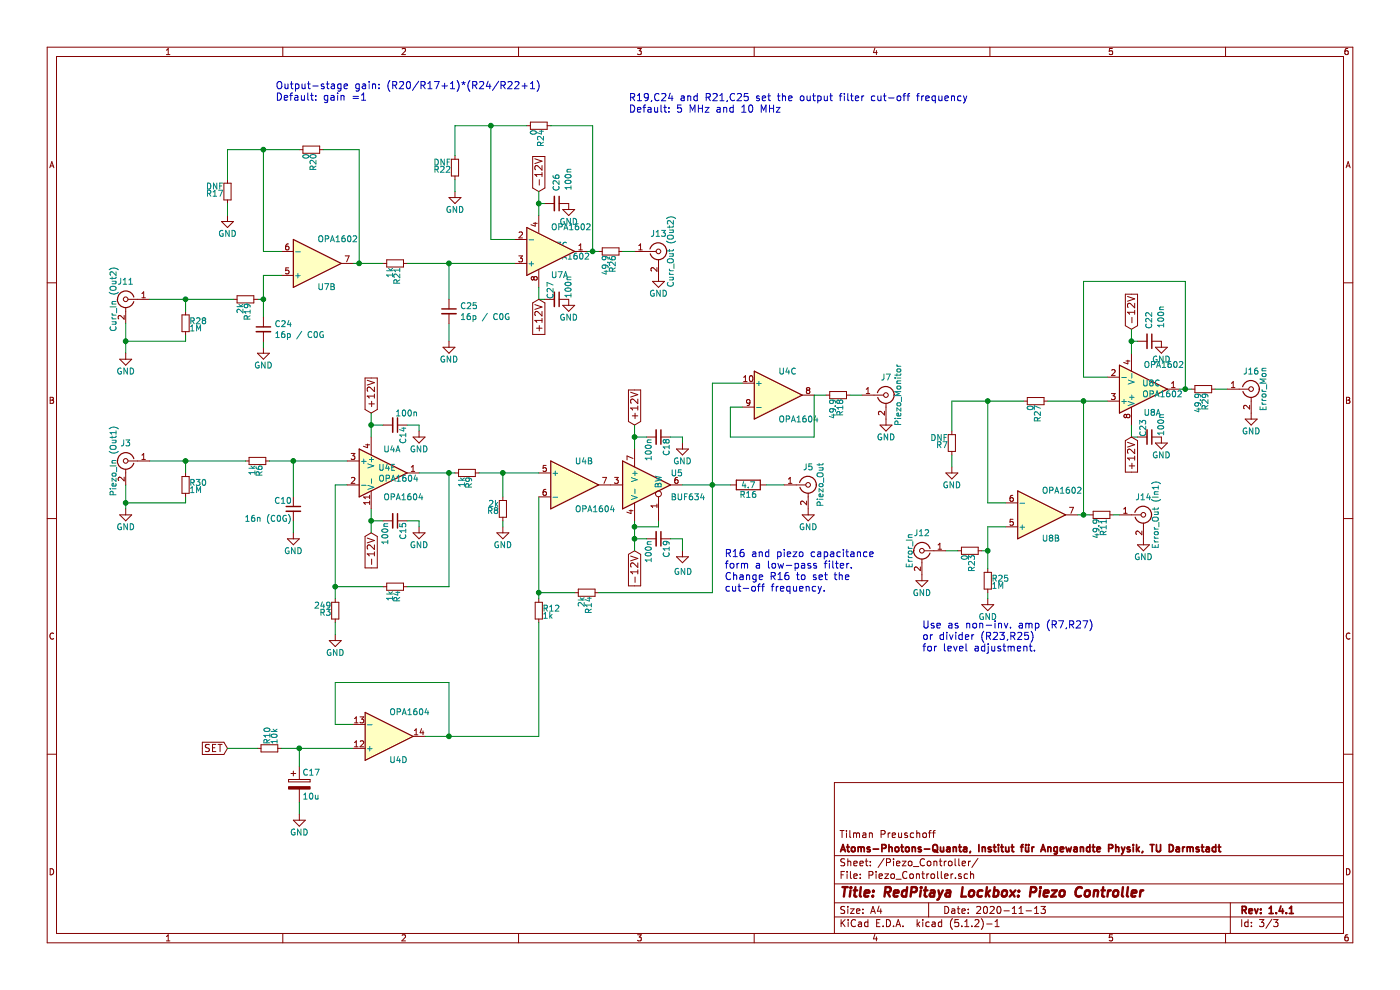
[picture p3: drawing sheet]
EESchema Schematic File Version 4
LIBS:RedPitaya_Lockbox-cache
EELAYER 29 0
EELAYER END
$Descr A4 11693 8268
encoding utf-8
Sheet 3 3
Title "RedPitaya Lockbox: Piezo Controller"
Date "2020-11-13"
Rev "1.4.1"
Comp "Atoms-Photons-Quanta, Institut für Angewandte Physik, TU Darmstadt"
Comment1 "Tilman Preuschoff"
Comment2 ""
Comment3 ""
Comment4 ""
$EndDescr
$Comp
L Amplifier_Operational:OPA1604 U4
U 2 1
P 4800 4050
F 0 "U4" H 4800 4250 50  0000 L CNN
F 1 "OPA1604" H 4800 3850 50  0000 L CNN
F 2 "Package_SO:SOIC-14_3.9x8.7mm_P1.27mm" H 4750 4150 50  0001 C CNN
F 3 "http://www.ti.com/lit/ds/symlink/opa1604.pdf" H 4850 4250 50  0001 C CNN
F 4 "Texas Instruments" H 4800 4050 50  0001 C CNN "MFN"
F 5 "OPA1604AIDR" H 4800 4050 50  0001 C CNN "PN"
	2    4800 4050
	1    0    0    -1  
$EndComp
$Comp
L Device:C_Small C14
U 1 1
P 3300 3550
F 0 "C14" H 3310 3620 50  0000 L CNN
F 1 "100n" V 3200 3550 50  0000 L CNN
F 2 "Capacitor_SMD:C_0603_1608Metric" H 3300 3550 50  0001 C CNN
F 3 "" H 3300 3550 50  0001 C CNN
F 4 "Yageo" H 3300 3550 60  0001 C CNN "MFN"
F 5 "CC0603ZPY5V9BB104" H 3300 3550 50  0001 C CNN "PN"
	1    3300 3550
	0    1    1    0   
$EndComp
$Comp
L power:GND #PWR012
U 1 1
P 3500 3600
F 0 "#PWR012" H 3500 3350 50  0001 C CNN
F 1 "GND" H 3500 3450 50  0000 C CNN
F 2 "" H 3500 3600 50  0001 C CNN
F 3 "" H 3500 3600 50  0001 C CNN
	1    3500 3600
	1    0    0    -1  
$EndComp
$Comp
L power:GND #PWR013
U 1 1
P 3500 4400
F 0 "#PWR013" H 3500 4150 50  0001 C CNN
F 1 "GND" H 3500 4250 50  0000 C CNN
F 2 "" H 3500 4400 50  0001 C CNN
F 3 "" H 3500 4400 50  0001 C CNN
	1    3500 4400
	1    0    0    -1  
$EndComp
$Comp
L Connector:Conn_Coaxial J3
U 1 1
P 1050 3850
F 0 "J3" H 1050 4000 50  0000 C CNN
F 1 "Piezo_In (Out1)" V 1150 3850 50  0000 C CNN
F 2 "Connector_Coaxial:SMA_Amphenol_132134_Vertical" H 1050 3850 50  0001 C CNN
F 3 "" H 1050 3850 50  0001 C CNN
F 4 "" H 1050 3850 60  0001 C CNN "Config"
F 5 "Amphenol" H 1050 3850 50  0001 C CNN "MFN"
F 6 "901-144-8RFX" H 1050 3850 50  0001 C CNN "PN"
	1    1050 3850
	-1   0    0    -1  
$EndComp
$Comp
L power:GND #PWR014
U 1 1
P 1050 4250
F 0 "#PWR014" H 1050 4000 50  0001 C CNN
F 1 "GND" H 1050 4100 50  0000 C CNN
F 2 "" H 1050 4250 50  0001 C CNN
F 3 "" H 1050 4250 50  0001 C CNN
	1    1050 4250
	1    0    0    -1  
$EndComp
$Comp
L power:GND #PWR015
U 1 1
P 2450 4450
F 0 "#PWR015" H 2450 4200 50  0001 C CNN
F 1 "GND" H 2450 4300 50  0000 C CNN
F 2 "" H 2450 4450 50  0001 C CNN
F 3 "" H 2450 4450 50  0001 C CNN
	1    2450 4450
	1    0    0    -1  
$EndComp
$Comp
L TexasInstruments:BUF634 U5
U 1 1
P 5400 4050
F 0 "U5" H 5600 4150 50  0000 L CNN
F 1 "BUF634" H 5600 3950 50  0000 L CNN
F 2 "Package_SO:SOIC-8_3.9x4.9mm_P1.27mm" H 5400 4050 50  0001 C CNN
F 3 "" H 5400 4050 50  0001 C CNN
F 4 "Texas Instruments" H 5400 4050 50  0001 C CNN "MFN"
F 5 "BUF634AIDR " H 5400 4050 50  0001 C CNN "PN"
	1    5400 4050
	1    0    0    -1  
$EndComp
$Comp
L power:GND #PWR016
U 1 1
P 5700 3700
F 0 "#PWR016" H 5700 3450 50  0001 C CNN
F 1 "GND" H 5700 3550 50  0000 C CNN
F 2 "" H 5700 3700 50  0001 C CNN
F 3 "" H 5700 3700 50  0001 C CNN
	1    5700 3700
	1    0    0    -1  
$EndComp
$Comp
L Device:R R16
U 1 1
P 6250 4050
F 0 "R16" V 6330 4050 50  0000 C CNN
F 1 "4.7" V 6250 4050 50  0000 C CNN
F 2 "Resistor_SMD:R_1210_3225Metric" V 6180 4050 50  0001 C CNB
F 3 "" H 6250 4050 50  0001 C CNN
F 4 "Panasonic" V 6250 4050 60  0001 C CNN "MFN"
F 5 "ERJ-14YJ4R7U" H 6250 4050 50  0001 C CNN "PN"
	1    6250 4050
	0    1    1    0   
$EndComp
$Comp
L Connector:Conn_Coaxial J5
U 1 1
P 6750 4050
F 0 "J5" H 6750 4200 50  0000 C CNN
F 1 "Piezo_Out" V 6850 4050 50  0000 C CNN
F 2 "Connector_Coaxial:SMA_Amphenol_132134_Vertical" H 6750 4050 50  0001 C CNN
F 3 "" H 6750 4050 50  0001 C CNN
F 4 "" H 6750 4050 60  0001 C CNN "Config"
F 5 "Amphenol" H 6750 4050 50  0001 C CNN "MFN"
F 6 "901-144-8RFX" H 6750 4050 50  0001 C CNN "PN"
	1    6750 4050
	1    0    0    -1  
$EndComp
$Comp
L power:GND #PWR017
U 1 1
P 6750 4250
F 0 "#PWR017" H 6750 4000 50  0001 C CNN
F 1 "GND" H 6750 4100 50  0000 C CNN
F 2 "" H 6750 4250 50  0001 C CNN
F 3 "" H 6750 4250 50  0001 C CNN
	1    6750 4250
	1    0    0    -1  
$EndComp
$Comp
L Amplifier_Operational:OPA1604 U4
U 3 1
P 6500 3300
F 0 "U4" H 6500 3500 50  0000 L CNN
F 1 "OPA1604" H 6500 3100 50  0000 L CNN
F 2 "Package_SO:SOIC-14_3.9x8.7mm_P1.27mm" H 6450 3400 50  0001 C CNN
F 3 "http://www.ti.com/lit/ds/symlink/opa1604.pdf" H 6550 3500 50  0001 C CNN
F 4 "Texas Instruments" H 6500 3300 60  0001 C CNN "MFN"
F 5 "OPA1604AIDR" H 6500 3300 50  0001 C CNN "PN"
	3    6500 3300
	1    0    0    -1  
$EndComp
$Comp
L Device:R_Small R18
U 1 1
P 7000 3300
F 0 "R18" H 7030 3320 50  0000 L CNN
F 1 "49.9" H 7030 3260 50  0000 L CNN
F 2 "Resistor_SMD:R_1210_3225Metric" H 7000 3300 50  0001 C CNN
F 3 "" H 7000 3300 50  0001 C CNN
F 4 "Yageo" H 7000 3300 60  0001 C CNN "MFN"
F 5 "RC1210FR-0749R9L" H 7000 3300 50  0001 C CNN "PN"
	1    7000 3300
	0    1    1    0   
$EndComp
$Comp
L Connector:Conn_Coaxial J7
U 1 1
P 7400 3300
F 0 "J7" H 7400 3450 50  0000 C CNN
F 1 "Piezo_Monitor" V 7500 3300 50  0000 C CNN
F 2 "Connector_Coaxial:SMA_Amphenol_132134_Vertical" H 7400 3300 50  0001 C CNN
F 3 "" H 7400 3300 50  0001 C CNN
F 4 "" H 7400 3300 60  0001 C CNN "Config"
F 5 "Amphenol" H 7400 3300 50  0001 C CNN "MFN"
F 6 "901-144-8RFX" H 7400 3300 50  0001 C CNN "PN"
	1    7400 3300
	1    0    0    -1  
$EndComp
$Comp
L power:GND #PWR018
U 1 1
P 7400 3500
F 0 "#PWR018" H 7400 3250 50  0001 C CNN
F 1 "GND" H 7400 3350 50  0000 C CNN
F 2 "" H 7400 3500 50  0001 C CNN
F 3 "" H 7400 3500 50  0001 C CNN
	1    7400 3500
	1    0    0    -1  
$EndComp
Text GLabel 3100 3450 1    60   Input ~ 0
+12V
$Comp
L Amplifier_Operational:OPA1604 U4
U 1 1
P 3200 3950
F 0 "U4" H 3200 4150 50  0000 L CNN
F 1 "OPA1604" H 3200 3750 50  0000 L CNN
F 2 "Package_SO:SOIC-14_3.9x8.7mm_P1.27mm" H 3150 4050 50  0001 C CNN
F 3 "http://www.ti.com/lit/ds/symlink/opa1604.pdf" H 3250 4150 50  0001 C CNN
F 4 "Texas Instruments" H 3200 3950 60  0001 C CNN "MFN"
F 5 "OPA1604AIDR" H 3200 3950 50  0001 C CNN "PN"
	1    3200 3950
	1    0    0    -1  
$EndComp
$Comp
L Device:C_Small C15
U 1 1
P 3300 4350
F 0 "C15" H 3310 4420 50  0000 L CNN
F 1 "100n" H 3310 4270 50  0000 L CNN
F 2 "Capacitor_SMD:C_0603_1608Metric" H 3300 4350 50  0001 C CNN
F 3 "" H 3300 4350 50  0001 C CNN
F 4 "Yageo" H 3300 4350 60  0001 C CNN "MFN"
F 5 "CC0603ZPY5V9BB104" H 3300 4350 50  0001 C CNN "PN"
	1    3300 4350
	0    1    1    0   
$EndComp
Text GLabel 3100 4450 3    60   Input ~ 0
-12V
Text GLabel 1900 6250 0    60   Input ~ 0
SET
$Comp
L Device:R_Small R9
U 1 1
P 3900 3950
F 0 "R9" H 3930 3970 50  0000 L CNN
F 1 "1k" H 3930 3910 50  0000 L CNN
F 2 "Resistor_SMD:R_0603_1608Metric" H 3900 3950 50  0001 C CNN
F 3 "" H 3900 3950 50  0001 C CNN
F 4 "Susumu" H 3900 3950 60  0001 C CNN "MFN"
F 5 "RR0816P-102-D" H 3900 3950 50  0001 C CNN "PN"
	1    3900 3950
	0    1    1    0   
$EndComp
$Comp
L Device:R_Small R14
U 1 1
P 4900 4950
F 0 "R14" H 4930 4970 50  0000 L CNN
F 1 "2k" H 4930 4910 50  0000 L CNN
F 2 "Resistor_SMD:R_0603_1608Metric" H 4900 4950 50  0001 C CNN
F 3 "" H 4900 4950 50  0001 C CNN
F 4 "Susumu" H 4900 4950 60  0001 C CNN "MFN"
F 5 "RR0816P-202-D" H 4900 4950 50  0001 C CNN "PN"
	1    4900 4950
	0    1    1    0   
$EndComp
Text GLabel 5300 4600 3    60   Input ~ 0
-12V
Text GLabel 5300 3550 1    60   Input ~ 0
+12V
$Comp
L Device:R_Small R12
U 1 1
P 4500 5100
F 0 "R12" H 4530 5120 50  0000 L CNN
F 1 "1k" H 4530 5060 50  0000 L CNN
F 2 "Resistor_SMD:R_0603_1608Metric" H 4500 5100 50  0001 C CNN
F 3 "" H 4500 5100 50  0001 C CNN
F 4 "Susumu" H 4500 5100 60  0001 C CNN "MFN"
F 5 "RR0816P-102-D" H 4500 5100 50  0001 C CNN "PN"
	1    4500 5100
	1    0    0    -1  
$EndComp
$Comp
L Connector:Conn_Coaxial J14
U 1 1
P 9550 4300
F 0 "J14" H 9550 4450 50  0000 C CNN
F 1 "Error_Out (In1)" V 9650 4300 50  0000 C CNN
F 2 "Connector_Coaxial:SMA_Amphenol_132134_Vertical" H 9550 4300 50  0001 C CNN
F 3 "" H 9550 4300 50  0001 C CNN
F 4 "" H 9550 4300 60  0001 C CNN "Config"
F 5 "Amphenol" H 9550 4300 50  0001 C CNN "MFN"
F 6 "901-144-8RFX" H 9550 4300 50  0001 C CNN "PN"
	1    9550 4300
	1    0    0    -1  
$EndComp
$Comp
L Connector:Conn_Coaxial J12
U 1 1
P 7700 4600
F 0 "J12" H 7700 4750 50  0000 C CNN
F 1 "Error_In" V 7800 4600 50  0000 C CNN
F 2 "Connector_Coaxial:SMA_Amphenol_132134_Vertical" H 7700 4600 50  0001 C CNN
F 3 "" H 7700 4600 50  0001 C CNN
F 4 "" H 7700 4600 60  0001 C CNN "Config"
F 5 "Amphenol" H 7700 4600 50  0001 C CNN "MFN"
F 6 "901-144-8RFX" H 7700 4600 50  0001 C CNN "PN"
	1    7700 4600
	-1   0    0    -1  
$EndComp
$Comp
L Device:R_Small R23
U 1 1
P 8100 4600
F 0 "R23" H 8130 4620 50  0000 L CNN
F 1 "0" H 8130 4560 50  0000 L CNN
F 2 "Resistor_SMD:R_0603_1608Metric" H 8100 4600 50  0001 C CNN
F 3 "" H 8100 4600 50  0001 C CNN
F 4 "Vishay" H 8100 4600 60  0001 C CNN "MFN"
F 5 "CRCW06030000Z0EB" H 8100 4600 50  0001 C CNN "PN"
	1    8100 4600
	0    1    1    0   
$EndComp
$Comp
L Device:R_Small R25
U 1 1
P 8250 4850
F 0 "R25" H 8280 4870 50  0000 L CNN
F 1 "1M" H 8280 4810 50  0000 L CNN
F 2 "Resistor_SMD:R_0603_1608Metric" H 8250 4850 50  0001 C CNN
F 3 "" H 8250 4850 50  0001 C CNN
F 4 "Panasonic" H 8250 4850 60  0001 C CNN "MFN"
F 5 "ERJ-3RED1004V" H 8250 4850 50  0001 C CNN "PN"
	1    8250 4850
	1    0    0    -1  
$EndComp
$Comp
L Device:R_Small R27
U 1 1
P 8650 3350
F 0 "R27" H 8680 3370 50  0000 L CNN
F 1 "0" H 8680 3310 50  0000 L CNN
F 2 "Resistor_SMD:R_0603_1608Metric" H 8650 3350 50  0001 C CNN
F 3 "" H 8650 3350 50  0001 C CNN
F 4 "Vishay" H 8650 3350 60  0001 C CNN "MFN"
F 5 "CRCW06030000Z0EB" H 8650 3350 50  0001 C CNN "PN"
	1    8650 3350
	0    1    1    0   
$EndComp
$Comp
L power:GND #PWR020
U 1 1
P 9550 4500
F 0 "#PWR020" H 9550 4250 50  0001 C CNN
F 1 "GND" H 9550 4350 50  0000 C CNN
F 2 "" H 9550 4500 50  0001 C CNN
F 3 "" H 9550 4500 50  0001 C CNN
	1    9550 4500
	1    0    0    -1  
$EndComp
$Comp
L power:GND #PWR021
U 1 1
P 8250 5000
F 0 "#PWR021" H 8250 4750 50  0001 C CNN
F 1 "GND" H 8250 4850 50  0000 C CNN
F 2 "" H 8250 5000 50  0001 C CNN
F 3 "" H 8250 5000 50  0001 C CNN
	1    8250 5000
	1    0    0    -1  
$EndComp
$Comp
L power:GND #PWR022
U 1 1
P 7700 4800
F 0 "#PWR022" H 7700 4550 50  0001 C CNN
F 1 "GND" H 7700 4650 50  0000 C CNN
F 2 "" H 7700 4800 50  0001 C CNN
F 3 "" H 7700 4800 50  0001 C CNN
	1    7700 4800
	1    0    0    -1  
$EndComp
$Comp
L Amplifier_Operational:OPA1604 U4
U 4 1
P 3250 6150
F 0 "U4" H 3250 6350 50  0000 L CNN
F 1 "OPA1604" H 3250 5950 50  0000 L CNN
F 2 "Package_SO:SOIC-14_3.9x8.7mm_P1.27mm" H 3200 6250 50  0001 C CNN
F 3 "http://www.ti.com/lit/ds/symlink/opa1604.pdf" H 3300 6350 50  0001 C CNN
F 4 "Texas Instruments" H 3250 6150 50  0001 C CNN "MFN"
F 5 "OPA1604AIDR" H 3250 6150 50  0001 C CNN "PN"
	4    3250 6150
	1    0    0    1   
$EndComp
$Comp
L Connector:Conn_Coaxial J16
U 1 1
P 10450 3250
F 0 "J16" H 10450 3400 50  0000 C CNN
F 1 "Error_Mon" V 10550 3250 50  0000 C CNN
F 2 "Connector_Coaxial:SMA_Amphenol_132134_Vertical" H 10450 3250 50  0001 C CNN
F 3 "" H 10450 3250 50  0001 C CNN
F 4 "" H 10450 3250 60  0001 C CNN "Config"
F 5 "Amphenol" H 10450 3250 50  0001 C CNN "MFN"
F 6 "901-144-8RFX" H 10450 3250 50  0001 C CNN "PN"
	1    10450 3250
	1    0    0    -1  
$EndComp
$Comp
L Device:R_Small R29
U 1 1
P 10050 3250
F 0 "R29" H 10080 3270 50  0000 L CNN
F 1 "49.9" H 10080 3210 50  0000 L CNN
F 2 "Resistor_SMD:R_1210_3225Metric" H 10050 3250 50  0001 C CNN
F 3 "" H 10050 3250 50  0001 C CNN
F 4 "Yageo" H 10050 3250 60  0001 C CNN "MFN"
F 5 "RC1210FR-0749R9L" H 10050 3250 50  0001 C CNN "PN"
	1    10050 3250
	0    1    1    0   
$EndComp
$Comp
L power:GND #PWR023
U 1 1
P 10450 3450
F 0 "#PWR023" H 10450 3200 50  0001 C CNN
F 1 "GND" H 10450 3300 50  0000 C CNN
F 2 "" H 10450 3450 50  0001 C CNN
F 3 "" H 10450 3450 50  0001 C CNN
	1    10450 3450
	1    0    0    -1  
$EndComp
$Comp
L Amplifier_Operational:OPA1602 U8
U 2 1
P 8700 4300
F 0 "U8" H 8700 4500 50  0000 L CNN
F 1 "OPA1602" H 8700 4100 50  0000 L CNN
F 2 "Package_SO:SOIC-8_3.9x4.9mm_P1.27mm" H 8700 4025 50  0001 L CNN
F 3 "http://www.ti.com/lit/ds/symlink/opa1604.pdf" H 8700 4300 50  0001 C CNN
F 4 "Texas Instruments" H 8700 4300 60  0001 C CNN "MFN"
F 5 "OPA1602AIDR" H 8700 4300 50  0001 C CNN "PN"
	2    8700 4300
	1    0    0    1   
$EndComp
$Comp
L power:GND #PWR024
U 1 1
P 9700 2850
F 0 "#PWR024" H 9700 2600 50  0001 C CNN
F 1 "GND" H 9700 2700 50  0000 C CNN
F 2 "" H 9700 2850 50  0001 C CNN
F 3 "" H 9700 2850 50  0001 C CNN
	1    9700 2850
	1    0    0    -1  
$EndComp
$Comp
L power:GND #PWR025
U 1 1
P 9700 3650
F 0 "#PWR025" H 9700 3400 50  0001 C CNN
F 1 "GND" H 9700 3500 50  0000 C CNN
F 2 "" H 9700 3650 50  0001 C CNN
F 3 "" H 9700 3650 50  0001 C CNN
	1    9700 3650
	1    0    0    -1  
$EndComp
Text GLabel 9450 2750 1    60   Input ~ 0
-12V
Text Notes 7700 5450 0    60   ~ 0
Use as non-inv. amp (R7,R27)\nor divider (R23,R25)\nfor level adjustment.
$Comp
L Device:R_Small R7
U 1 1
P 7950 3700
F 0 "R7" H 7980 3720 50  0000 L CNN
F 1 "DNF" H 7980 3660 50  0000 L CNN
F 2 "Resistor_SMD:R_0603_1608Metric" H 7950 3700 50  0001 C CNN
F 3 "" H 7950 3700 50  0001 C CNN
F 4 "DNF" H 7950 3700 60  0001 C CNN "Config"
	1    7950 3700
	-1   0    0    1   
$EndComp
$Comp
L power:GND #PWR026
U 1 1
P 7950 3900
F 0 "#PWR026" H 7950 3650 50  0001 C CNN
F 1 "GND" H 7950 3750 50  0000 C CNN
F 2 "" H 7950 3900 50  0001 C CNN
F 3 "" H 7950 3900 50  0001 C CNN
	1    7950 3900
	1    0    0    -1  
$EndComp
$Comp
L Amplifier_Operational:OPA1602 U8
U 1 1
P 9550 3250
F 0 "U8" H 9550 3450 50  0000 L CNN
F 1 "OPA1602" H 9550 3050 50  0000 L CNN
F 2 "Package_SO:SOIC-8_3.9x4.9mm_P1.27mm" H 9550 2975 50  0001 L CNN
F 3 "http://www.ti.com/lit/ds/symlink/opa1604.pdf" H 9550 3250 50  0001 C CNN
F 4 "Texas Instruments" H 9550 3250 50  0001 C CNN "MFN"
F 5 "OPA1602AIDR" H 9550 3250 50  0001 C CNN "PN"
	1    9550 3250
	1    0    0    1   
$EndComp
$Comp
L Device:C_Small C10
U 1 1
P 2450 4250
F 0 "C10" H 2460 4320 50  0000 L CNN
F 1 "16n (C0G)" H 2460 4170 50  0000 L CNN
F 2 "Capacitor_SMD:C_1206_3216Metric" H 2450 4250 50  0001 C CNN
F 3 "" H 2450 4250 50  0001 C CNN
F 4 "Murata Electronics" H 2450 4250 60  0001 C CNN "MFN"
F 5 "GRM3195C1H163JA01D" H 2450 4250 50  0001 C CNN "PN"
	1    2450 4250
	-1   0    0    -1  
$EndComp
$Comp
L power:GND #PWR027
U 1 1
P 2500 6800
F 0 "#PWR027" H 2500 6550 50  0001 C CNN
F 1 "GND" H 2500 6650 50  0000 C CNN
F 2 "" H 2500 6800 50  0001 C CNN
F 3 "" H 2500 6800 50  0001 C CNN
	1    2500 6800
	1    0    0    -1  
$EndComp
$Comp
L Device:R_Small R11
U 1 1
P 9200 4300
F 0 "R11" H 9230 4320 50  0000 L CNN
F 1 "49.9" H 9230 4260 50  0000 L CNN
F 2 "Resistor_SMD:R_1210_3225Metric" H 9200 4300 50  0001 C CNN
F 3 "" H 9200 4300 50  0001 C CNN
F 4 "Yageo" H 9200 4300 60  0001 C CNN "MFN"
F 5 "RC1210FR-0749R9L" H 9200 4300 50  0001 C CNN "PN"
	1    9200 4300
	0    1    1    0   
$EndComp
$Comp
L Device:C_Small C19
U 1 1
P 5500 4500
F 0 "C19" H 5510 4570 50  0000 L CNN
F 1 "100n" H 5510 4420 50  0000 L CNN
F 2 "Capacitor_SMD:C_0603_1608Metric" H 5500 4500 50  0001 C CNN
F 3 "" H 5500 4500 50  0001 C CNN
F 4 "Yageo" H 5500 4500 60  0001 C CNN "MFN"
F 5 "CC0603ZPY5V9BB104" H 5500 4500 50  0001 C CNN "PN"
	1    5500 4500
	0    1    1    0   
$EndComp
$Comp
L Device:C_Small C18
U 1 1
P 5500 3650
F 0 "C18" H 5510 3720 50  0000 L CNN
F 1 "100n" H 5510 3570 50  0000 L CNN
F 2 "Capacitor_SMD:C_0603_1608Metric" H 5500 3650 50  0001 C CNN
F 3 "" H 5500 3650 50  0001 C CNN
F 4 "Yageo" H 5500 3650 60  0001 C CNN "MFN"
F 5 "CC0603ZPY5V9BB104" H 5500 3650 50  0001 C CNN "PN"
	1    5500 3650
	0    1    1    0   
$EndComp
$Comp
L Device:C_Small C22
U 1 1
P 9600 2850
F 0 "C22" H 9350 2850 50  0000 L CNN
F 1 "100n" H 9300 2950 50  0000 L CNN
F 2 "Capacitor_SMD:C_0603_1608Metric" H 9600 2850 50  0001 C CNN
F 3 "" H 9600 2850 50  0001 C CNN
F 4 "Yageo" H 9600 2850 60  0001 C CNN "MFN"
F 5 "CC0603ZPY5V9BB104" H 9600 2850 50  0001 C CNN "PN"
	1    9600 2850
	0    1    1    0   
$EndComp
$Comp
L Device:C_Small C23
U 1 1
P 9600 3650
F 0 "C23" H 9450 3600 50  0000 L CNN
F 1 "100n" H 9400 3750 50  0000 L CNN
F 2 "Capacitor_SMD:C_0603_1608Metric" H 9600 3650 50  0001 C CNN
F 3 "" H 9600 3650 50  0001 C CNN
F 4 "Yageo" H 9600 3650 60  0001 C CNN "MFN"
F 5 "CC0603ZPY5V9BB104" H 9600 3650 50  0001 C CNN "PN"
	1    9600 3650
	0    1    1    0   
$EndComp
$Comp
L Device:R_Small R10
U 1 1
P 2250 6250
F 0 "R10" H 2280 6270 50  0000 L CNN
F 1 "10k" H 2280 6210 50  0000 L CNN
F 2 "Resistor_SMD:R_0603_1608Metric" H 2250 6250 50  0001 C CNN
F 3 "" H 2250 6250 50  0001 C CNN
F 4 "Susumu" H 2250 6250 60  0001 C CNN "MFN"
F 5 "RR0816P-103-D" H 2250 6250 50  0001 C CNN "PN"
	1    2250 6250
	0    -1   -1   0   
$EndComp
$Comp
L Device:CP C17
U 1 1
P 2500 6550
F 0 "C17" H 2525 6650 50  0000 L CNN
F 1 "10u" H 2525 6450 50  0000 L CNN
F 2 "Capacitor_Tantalum_SMD:CP_EIA-3528-21_Kemet-B" H 2538 6400 50  0001 C CNN
F 3 "" H 2500 6550 50  0001 C CNN
F 4 "AVX" H 2500 6550 60  0001 C CNN "MFN"
F 5 "TCJB106M025R0150" H 2500 6550 50  0001 C CNN "PN"
	1    2500 6550
	1    0    0    -1  
$EndComp
$Comp
L Device:R_Small R6
U 1 1
P 2150 3850
F 0 "R6" H 2180 3870 50  0000 L CNN
F 1 "1k" H 2180 3810 50  0000 L CNN
F 2 "Resistor_SMD:R_0603_1608Metric" H 2150 3850 50  0001 C CNN
F 3 "~" H 2150 3850 50  0001 C CNN
F 4 "Susumu" H 2150 3850 60  0001 C CNN "MFN"
F 5 "RR0816P-102-D" H 2150 3850 50  0001 C CNN "PN"
	1    2150 3850
	0    1    1    0   
$EndComp
$Comp
L Device:R_Small R4
U 1 1
P 3300 4900
F 0 "R4" H 3330 4920 50  0000 L CNN
F 1 "1k" H 3330 4860 50  0000 L CNN
F 2 "Resistor_SMD:R_0603_1608Metric" H 3300 4900 50  0001 C CNN
F 3 "" H 3300 4900 50  0001 C CNN
F 4 "Susumu" H 3300 4900 60  0001 C CNN "MFN"
F 5 "RR0816P-102-D" H 3300 4900 50  0001 C CNN "PN"
	1    3300 4900
	0    1    1    0   
$EndComp
$Comp
L Device:R_Small R3
U 1 1
P 2800 5100
F 0 "R3" H 2830 5120 50  0000 L CNN
F 1 "249" H 2830 5060 50  0000 L CNN
F 2 "Resistor_SMD:R_0603_1608Metric" H 2800 5100 50  0001 C CNN
F 3 "" H 2800 5100 50  0001 C CNN
F 4 "Vishay" H 2800 5100 60  0001 C CNN "MFN"
F 5 "RCS0603249RFKEA" H 2800 5100 50  0001 C CNN "PN"
	1    2800 5100
	-1   0    0    1   
$EndComp
$Comp
L power:GND #PWR028
U 1 1
P 2800 5300
F 0 "#PWR028" H 2800 5050 50  0001 C CNN
F 1 "GND" H 2800 5150 50  0000 C CNN
F 2 "" H 2800 5300 50  0001 C CNN
F 3 "" H 2800 5300 50  0001 C CNN
	1    2800 5300
	1    0    0    -1  
$EndComp
Wire Wire Line
	3100 3450 3100 3550
Wire Wire Line
	3200 4350 3100 4350
Wire Wire Line
	3200 3550 3100 3550
Wire Wire Line
	3400 4350 3500 4350
Wire Wire Line
	3500 4350 3500 4400
Wire Wire Line
	3400 3550 3500 3550
Wire Wire Line
	3500 3550 3500 3600
Wire Wire Line
	2900 4050 2800 4050
Wire Wire Line
	2800 4050 2800 4900
Wire Wire Line
	2250 3850 2450 3850
Connection ~ 3750 3950
Wire Wire Line
	2450 4450 2450 4350
Wire Wire Line
	2450 4150 2450 3850
Connection ~ 2450 3850
Wire Wire Line
	4500 4950 4800 4950
Wire Wire Line
	4500 6150 4500 5200
Wire Wire Line
	5400 4500 5300 4500
Wire Wire Line
	5600 4500 5700 4500
Wire Wire Line
	5300 3550 5300 3650
Wire Wire Line
	5400 3650 5300 3650
Connection ~ 5300 3650
Wire Wire Line
	5600 3650 5700 3650
Wire Wire Line
	5700 3650 5700 3700
Wire Wire Line
	5700 4050 5950 4050
Connection ~ 5950 4050
Wire Wire Line
	6550 4050 6400 4050
Wire Wire Line
	6200 3200 5950 3200
Wire Wire Line
	6200 3400 6100 3400
Wire Wire Line
	6100 3400 6100 3650
Wire Wire Line
	6100 3650 6800 3650
Wire Wire Line
	7200 3300 7100 3300
Wire Wire Line
	6800 3300 6900 3300
Wire Wire Line
	6800 3650 6800 3300
Wire Wire Line
	5950 4950 5000 4950
Wire Wire Line
	5950 3200 5950 4050
Connection ~ 4500 4950
Wire Wire Line
	8750 3350 9050 3350
Connection ~ 9050 4300
Wire Wire Line
	8250 4950 8250 5000
Wire Wire Line
	8250 4200 8400 4200
Wire Wire Line
	8200 4600 8250 4600
Wire Wire Line
	8250 4400 8400 4400
Wire Wire Line
	7950 3350 8250 3350
Connection ~ 8250 4600
Wire Wire Line
	10150 3250 10250 3250
Wire Wire Line
	9850 3250 9900 3250
Connection ~ 9050 3350
Connection ~ 9900 3250
Wire Wire Line
	9500 3650 9450 3650
Wire Wire Line
	9050 4300 9050 3350
Wire Wire Line
	9250 3150 9050 3150
Wire Wire Line
	8250 4200 8250 3350
Wire Wire Line
	8250 4400 8250 4600
Wire Wire Line
	7950 3900 7950 3800
Wire Wire Line
	7950 3600 7950 3350
Connection ~ 8250 3350
Wire Wire Line
	2950 6050 2800 6050
Wire Wire Line
	2800 6050 2800 5700
Wire Wire Line
	2800 5700 3750 5700
Wire Wire Line
	3550 6150 3750 6150
Wire Wire Line
	2350 6250 2500 6250
Connection ~ 3750 6150
Wire Wire Line
	1900 6250 2150 6250
Connection ~ 2500 6250
Wire Wire Line
	3750 5700 3750 6150
Wire Wire Line
	2500 6250 2500 6400
Wire Wire Line
	9300 4300 9350 4300
Wire Wire Line
	9000 4300 9050 4300
Wire Wire Line
	2500 6700 2500 6800
Wire Wire Line
	3750 4900 3750 3950
Wire Wire Line
	2800 5200 2800 5300
Wire Wire Line
	3400 4900 3750 4900
Wire Wire Line
	3200 4900 2800 4900
Connection ~ 2800 4900
$Comp
L power:GND #PWR029
U 1 1
P 4200 4400
F 0 "#PWR029" H 4200 4150 50  0001 C CNN
F 1 "GND" H 4200 4250 50  0000 C CNN
F 2 "" H 4200 4400 50  0001 C CNN
F 3 "" H 4200 4400 50  0001 C CNN
	1    4200 4400
	1    0    0    -1  
$EndComp
Wire Wire Line
	3500 3950 3750 3950
Wire Wire Line
	4200 4350 4200 4400
Wire Wire Line
	3750 3950 3800 3950
Wire Wire Line
	2450 3850 2900 3850
Wire Wire Line
	5300 3650 5300 3750
Wire Wire Line
	5950 4050 6100 4050
Wire Wire Line
	5950 4050 5950 4950
Wire Wire Line
	4500 4950 4500 5000
Wire Wire Line
	9050 4300 9100 4300
Wire Wire Line
	8250 4600 8250 4750
Wire Wire Line
	9050 3350 9250 3350
Wire Wire Line
	9900 3250 9950 3250
Wire Wire Line
	8250 3350 8550 3350
Wire Wire Line
	3750 6150 4500 6150
Wire Wire Line
	2500 6250 2950 6250
Wire Wire Line
	2800 4900 2800 5000
Wire Wire Line
	4000 3950 4200 3950
Wire Wire Line
	4200 3950 4200 4150
Connection ~ 4200 3950
Wire Wire Line
	4200 3950 4500 3950
Wire Wire Line
	5300 4350 5300 4400
Wire Wire Line
	5300 4400 5500 4400
Wire Wire Line
	5500 4400 5500 4350
Connection ~ 5300 4400
Wire Wire Line
	5300 4400 5300 4500
Wire Wire Line
	9050 2350 9900 2350
Wire Wire Line
	9900 2350 9900 3250
Wire Wire Line
	9050 2350 9050 3150
Wire Wire Line
	5300 4600 5300 4500
Connection ~ 5300 4500
Wire Wire Line
	3100 4450 3100 4350
Wire Wire Line
	7900 4600 8000 4600
Wire Wire Line
	9450 2750 9450 2850
Wire Wire Line
	9500 2850 9450 2850
$Comp
L power:GND #PWR0106
U 1 1
P 5700 4600
F 0 "#PWR0106" H 5700 4350 50  0001 C CNN
F 1 "GND" H 5705 4427 50  0000 C CNN
F 2 "" H 5700 4600 50  0001 C CNN
F 3 "" H 5700 4600 50  0001 C CNN
	1    5700 4600
	1    0    0    -1  
$EndComp
Wire Wire Line
	5700 4500 5700 4600
$Comp
L Device:R_Small R8
U 1 1
P 4200 4250
F 0 "R8" H 4230 4270 50  0000 L CNN
F 1 "2k" H 4230 4210 50  0000 L CNN
F 2 "Resistor_SMD:R_0603_1608Metric" H 4200 4250 50  0001 C CNN
F 3 "" H 4200 4250 50  0001 C CNN
F 4 "Susumu" H 4200 4250 60  0001 C CNN "MFN"
F 5 "RR0816P-202-D" H 4200 4250 50  0001 C CNN "PN"
	1    4200 4250
	-1   0    0    1   
$EndComp
Wire Wire Line
	4500 4150 4500 4950
$Comp
L Amplifier_Operational:OPA1604 U4
U 5 1
P 3200 3950
F 0 "U4" H 3158 3996 50  0000 L CNN
F 1 "OPA1604" H 3158 3905 50  0000 L CNN
F 2 "Package_SO:SOIC-14_3.9x8.7mm_P1.27mm" H 3150 4050 50  0001 C CNN
F 3 "http://www.ti.com/lit/ds/symlink/opa1604.pdf" H 3250 4150 50  0001 C CNN
F 4 "Texas Instruments" H 3200 3950 50  0001 C CNN "MFN"
F 5 "OPA1604AIDR" H 3200 3950 50  0001 C CNN "PN"
	5    3200 3950
	1    0    0    -1  
$EndComp
Wire Wire Line
	3100 3650 3100 3550
Connection ~ 3100 3550
Wire Wire Line
	3100 4350 3100 4250
Connection ~ 3100 4350
$Comp
L Amplifier_Operational:OPA1602 U8
U 3 1
P 9350 3250
F 0 "U8" H 9162 3204 50  0000 R CNN
F 1 "OPA1602" H 9162 3295 50  0000 R CNN
F 2 "Package_SO:SOIC-8_3.9x4.9mm_P1.27mm" H 9350 3250 50  0001 C CNN
F 3 "http://www.ti.com/lit/ds/symlink/opa1604.pdf" H 9350 3250 50  0001 C CNN
F 4 "Texas Instruments" H 9350 3250 50  0001 C CNN "MFN"
F 5 "OPA1602AIDR" H 9350 3250 50  0001 C CNN "PN"
	3    9350 3250
	-1   0    0    1   
$EndComp
Wire Wire Line
	9450 2950 9450 2850
Connection ~ 9450 2850
Wire Wire Line
	9450 3550 9450 3650
Text GLabel 9450 3650 3    60   Input ~ 0
+12V
Text Notes 6050 4950 0    60   ~ 0
R16 and piezo capacitance\nform a low-pass filter. \nChange R16 to set the \ncut-off frequency.
$Comp
L Connector:Conn_Coaxial J11
U 1 1
P 1050 2500
F 0 "J11" H 1050 2650 50  0000 C CNN
F 1 "Curr_In (Out2)" V 1150 2500 50  0000 C CNN
F 2 "Connector_Coaxial:SMA_Amphenol_132134_Vertical" H 1050 2500 50  0001 C CNN
F 3 "" H 1050 2500 50  0001 C CNN
F 4 "" H 1050 2500 60  0001 C CNN "Config"
F 5 "Amphenol" H 1050 2500 50  0001 C CNN "MFN"
F 6 "901-144-8RFX" H 1050 2500 50  0001 C CNN "PN"
	1    1050 2500
	-1   0    0    -1  
$EndComp
$Comp
L Device:R_Small R20
U 1 1
P 2600 1250
F 0 "R20" H 2630 1270 50  0000 L CNN
F 1 "0" H 2630 1210 50  0000 L CNN
F 2 "Resistor_SMD:R_0603_1608Metric" H 2600 1250 50  0001 C CNN
F 3 "" H 2600 1250 50  0001 C CNN
F 4 "Vishay" H 2600 1250 60  0001 C CNN "MFN"
F 5 "CRCW06030000Z0EB" H 2600 1250 50  0001 C CNN "PN"
	1    2600 1250
	0    1    1    0   
$EndComp
$Comp
L power:GND #PWR0111
U 1 1
P 3750 2850
F 0 "#PWR0111" H 3750 2600 50  0001 C CNN
F 1 "GND" H 3750 2700 50  0000 C CNN
F 2 "" H 3750 2850 50  0001 C CNN
F 3 "" H 3750 2850 50  0001 C CNN
	1    3750 2850
	1    0    0    -1  
$EndComp
$Comp
L power:GND #PWR0112
U 1 1
P 2200 2900
F 0 "#PWR0112" H 2200 2650 50  0001 C CNN
F 1 "GND" H 2200 2750 50  0000 C CNN
F 2 "" H 2200 2900 50  0001 C CNN
F 3 "" H 2200 2900 50  0001 C CNN
	1    2200 2900
	1    0    0    -1  
$EndComp
$Comp
L power:GND #PWR0113
U 1 1
P 1050 2950
F 0 "#PWR0113" H 1050 2700 50  0001 C CNN
F 1 "GND" H 1050 2800 50  0000 C CNN
F 2 "" H 1050 2950 50  0001 C CNN
F 3 "" H 1050 2950 50  0001 C CNN
	1    1050 2950
	1    0    0    -1  
$EndComp
$Comp
L Connector:Conn_Coaxial J13
U 1 1
P 5500 2100
F 0 "J13" H 5500 2250 50  0000 C CNN
F 1 "Curr_Out (Out2)" V 5600 2100 50  0000 C CNN
F 2 "Connector_Coaxial:SMA_Amphenol_132134_Vertical" H 5500 2100 50  0001 C CNN
F 3 "" H 5500 2100 50  0001 C CNN
F 4 "" H 5500 2100 60  0001 C CNN "Config"
F 5 "Amphenol" H 5500 2100 50  0001 C CNN "MFN"
F 6 "901-144-8RFX" H 5500 2100 50  0001 C CNN "PN"
	1    5500 2100
	1    0    0    -1  
$EndComp
$Comp
L Device:R_Small R26
U 1 1
P 5100 2100
F 0 "R26" H 5130 2120 50  0000 L CNN
F 1 "49.9" H 5130 2060 50  0000 L CNN
F 2 "Resistor_SMD:R_1210_3225Metric" H 5100 2100 50  0001 C CNN
F 3 "" H 5100 2100 50  0001 C CNN
F 4 "Yageo" H 5100 2100 60  0001 C CNN "MFN"
F 5 "RC1210FR-0749R9L" H 5100 2100 50  0001 C CNN "PN"
	1    5100 2100
	0    1    1    0   
$EndComp
$Comp
L power:GND #PWR0114
U 1 1
P 5500 2300
F 0 "#PWR0114" H 5500 2050 50  0001 C CNN
F 1 "GND" H 5500 2150 50  0000 C CNN
F 2 "" H 5500 2300 50  0001 C CNN
F 3 "" H 5500 2300 50  0001 C CNN
	1    5500 2300
	1    0    0    -1  
$EndComp
$Comp
L Amplifier_Operational:OPA1602 U7
U 2 1
P 2650 2200
F 0 "U7" H 2650 2400 50  0000 L CNN
F 1 "OPA1602" H 2650 2000 50  0000 L CNN
F 2 "Package_SO:SOIC-8_3.9x4.9mm_P1.27mm" H 2650 1925 50  0001 L CNN
F 3 "http://www.ti.com/lit/ds/symlink/opa1604.pdf" H 2650 2200 50  0001 C CNN
F 4 "Texas Instruments" H 2650 2200 60  0001 C CNN "MFN"
F 5 "OPA1602AIDR" H 2650 2200 50  0001 C CNN "PN"
	2    2650 2200
	1    0    0    1   
$EndComp
$Comp
L power:GND #PWR0115
U 1 1
P 4750 1700
F 0 "#PWR0115" H 4750 1450 50  0001 C CNN
F 1 "GND" H 4750 1550 50  0000 C CNN
F 2 "" H 4750 1700 50  0001 C CNN
F 3 "" H 4750 1700 50  0001 C CNN
	1    4750 1700
	1    0    0    -1  
$EndComp
$Comp
L power:GND #PWR0116
U 1 1
P 4750 2500
F 0 "#PWR0116" H 4750 2250 50  0001 C CNN
F 1 "GND" H 4750 2350 50  0000 C CNN
F 2 "" H 4750 2500 50  0001 C CNN
F 3 "" H 4750 2500 50  0001 C CNN
	1    4750 2500
	1    0    0    -1  
$EndComp
Text GLabel 4500 1600 1    60   Input ~ 0
-12V
$Comp
L Device:R_Small R17
U 1 1
P 1900 1600
F 0 "R17" H 1930 1620 50  0000 L CNN
F 1 "DNF" H 1930 1560 50  0000 L CNN
F 2 "Resistor_SMD:R_0603_1608Metric" H 1900 1600 50  0001 C CNN
F 3 "" H 1900 1600 50  0001 C CNN
F 4 "DNF" H 1900 1600 60  0001 C CNN "Config"
	1    1900 1600
	-1   0    0    1   
$EndComp
$Comp
L power:GND #PWR0117
U 1 1
P 1900 1800
F 0 "#PWR0117" H 1900 1550 50  0001 C CNN
F 1 "GND" H 1900 1650 50  0000 C CNN
F 2 "" H 1900 1800 50  0001 C CNN
F 3 "" H 1900 1800 50  0001 C CNN
	1    1900 1800
	1    0    0    -1  
$EndComp
$Comp
L Device:C_Small C26
U 1 1
P 4650 1700
F 0 "C26" H 4400 1700 50  0000 L CNN
F 1 "100n" H 4350 1800 50  0000 L CNN
F 2 "Capacitor_SMD:C_0603_1608Metric" H 4650 1700 50  0001 C CNN
F 3 "" H 4650 1700 50  0001 C CNN
F 4 "Yageo" H 4650 1700 60  0001 C CNN "MFN"
F 5 "CC0603ZPY5V9BB104" H 4650 1700 50  0001 C CNN "PN"
	1    4650 1700
	0    1    1    0   
$EndComp
$Comp
L Device:C_Small C27
U 1 1
P 4650 2500
F 0 "C27" H 4500 2450 50  0000 L CNN
F 1 "100n" H 4450 2600 50  0000 L CNN
F 2 "Capacitor_SMD:C_0603_1608Metric" H 4650 2500 50  0001 C CNN
F 3 "" H 4650 2500 50  0001 C CNN
F 4 "Yageo" H 4650 2500 60  0001 C CNN "MFN"
F 5 "CC0603ZPY5V9BB104" H 4650 2500 50  0001 C CNN "PN"
	1    4650 2500
	0    1    1    0   
$EndComp
Wire Wire Line
	2700 1250 3000 1250
Connection ~ 3000 2200
Wire Wire Line
	2200 2850 2200 2900
Wire Wire Line
	2200 2100 2350 2100
Wire Wire Line
	2150 2500 2200 2500
Wire Wire Line
	2200 2300 2350 2300
Wire Wire Line
	1900 1250 2200 1250
Connection ~ 2200 2500
Wire Wire Line
	5200 2100 5300 2100
Wire Wire Line
	4900 2100 4950 2100
Connection ~ 4950 2100
Wire Wire Line
	4550 2500 4500 2500
Wire Wire Line
	3000 2200 3000 1250
Wire Wire Line
	4300 2000 4100 2000
Wire Wire Line
	2200 2100 2200 1250
Wire Wire Line
	2200 2300 2200 2500
Wire Wire Line
	1900 1800 1900 1700
Wire Wire Line
	1900 1500 1900 1250
Connection ~ 2200 1250
Wire Wire Line
	2950 2200 3000 2200
Wire Wire Line
	2200 2500 2200 2650
Wire Wire Line
	4950 2100 5000 2100
Wire Wire Line
	2200 1250 2500 1250
Wire Wire Line
	4500 1600 4500 1700
Wire Wire Line
	4550 1700 4500 1700
$Comp
L Amplifier_Operational:OPA1602 U7
U 3 1
P 4400 2100
F 0 "U7" H 4212 2054 50  0000 R CNN
F 1 "OPA1602" H 4212 2145 50  0000 R CNN
F 2 "Package_SO:SOIC-8_3.9x4.9mm_P1.27mm" H 4400 2100 50  0001 C CNN
F 3 "http://www.ti.com/lit/ds/symlink/opa1604.pdf" H 4400 2100 50  0001 C CNN
F 4 "Texas Instruments" H 4400 2100 50  0001 C CNN "MFN"
F 5 "OPA1602AIDR" H 4400 2100 50  0001 C CNN "PN"
	3    4400 2100
	-1   0    0    1   
$EndComp
Wire Wire Line
	4500 1800 4500 1700
Connection ~ 4500 1700
Wire Wire Line
	4500 2400 4500 2500
Text GLabel 4500 2500 3    60   Input ~ 0
+12V
$Comp
L Device:R_Small R22
U 1 1
P 3800 1400
F 0 "R22" H 3830 1420 50  0000 L CNN
F 1 "DNF" H 3830 1360 50  0000 L CNN
F 2 "Resistor_SMD:R_0603_1608Metric" H 3800 1400 50  0001 C CNN
F 3 "" H 3800 1400 50  0001 C CNN
F 4 "DNF" H 3800 1400 60  0001 C CNN "Config"
	1    3800 1400
	-1   0    0    1   
$EndComp
$Comp
L power:GND #PWR0118
U 1 1
P 3800 1600
F 0 "#PWR0118" H 3800 1350 50  0001 C CNN
F 1 "GND" H 3800 1450 50  0000 C CNN
F 2 "" H 3800 1600 50  0001 C CNN
F 3 "" H 3800 1600 50  0001 C CNN
	1    3800 1600
	1    0    0    -1  
$EndComp
Wire Wire Line
	3800 1600 3800 1500
Wire Wire Line
	3800 1300 3800 1050
Wire Wire Line
	3800 1050 4100 1050
$Comp
L Device:R_Small R24
U 1 1
P 4500 1050
F 0 "R24" H 4530 1070 50  0000 L CNN
F 1 "0" H 4530 1010 50  0000 L CNN
F 2 "Resistor_SMD:R_0603_1608Metric" H 4500 1050 50  0001 C CNN
F 3 "" H 4500 1050 50  0001 C CNN
F 4 "Vishay" H 4500 1050 60  0001 C CNN "MFN"
F 5 "CRCW06030000Z0EB" H 4500 1050 50  0001 C CNN "PN"
	1    4500 1050
	0    1    1    0   
$EndComp
Wire Wire Line
	4600 1050 4950 1050
Wire Wire Line
	4100 1050 4100 2000
Connection ~ 4100 1050
Wire Wire Line
	4100 1050 4400 1050
Wire Wire Line
	4950 1050 4950 2100
$Comp
L Device:R_Small R19
U 1 1
P 2050 2500
F 0 "R19" H 2080 2520 50  0000 L CNN
F 1 "2k" H 2080 2460 50  0000 L CNN
F 2 "Resistor_SMD:R_0603_1608Metric" H 2050 2500 50  0001 C CNN
F 3 "~" H 2050 2500 50  0001 C CNN
F 4 "Susumu" H 2050 2500 60  0001 C CNN "MFN"
F 5 "RR0816P-202-D" H 2050 2500 50  0001 C CNN "PN"
	1    2050 2500
	0    1    1    0   
$EndComp
$Comp
L Device:R_Small R21
U 1 1
P 3300 2200
F 0 "R21" H 3330 2220 50  0000 L CNN
F 1 "1k" H 3330 2160 50  0000 L CNN
F 2 "Resistor_SMD:R_0603_1608Metric" H 3300 2200 50  0001 C CNN
F 3 "~" H 3300 2200 50  0001 C CNN
F 4 "Susumu" H 3300 2200 60  0001 C CNN "MFN"
F 5 "RR0816P-102-D" H 3300 2200 50  0001 C CNN "PN"
	1    3300 2200
	0    1    1    0   
$EndComp
$Comp
L Device:C_Small C24
U 1 1
P 2200 2750
F 0 "C24" H 2292 2796 50  0000 L CNN
F 1 "16p / C0G" H 2292 2705 50  0000 L CNN
F 2 "Capacitor_SMD:C_0603_1608Metric" H 2200 2750 50  0001 C CNN
F 3 "~" H 2200 2750 50  0001 C CNN
F 4 "Murata Electronics" H 2200 2750 50  0001 C CNN "MFN"
F 5 "GCM1885C2A160JA16D" H 2200 2750 50  0001 C CNN "PN"
	1    2200 2750
	1    0    0    -1  
$EndComp
Wire Wire Line
	3000 2200 3200 2200
Wire Wire Line
	3400 2200 3750 2200
Wire Wire Line
	3750 2700 3750 2850
Wire Wire Line
	3750 2500 3750 2200
Connection ~ 3750 2200
Wire Wire Line
	3750 2200 4300 2200
$Comp
L Device:C_Small C25
U 1 1
P 3750 2600
F 0 "C25" H 3842 2646 50  0000 L CNN
F 1 "16p / C0G" H 3842 2555 50  0000 L CNN
F 2 "Capacitor_SMD:C_0603_1608Metric" H 3750 2600 50  0001 C CNN
F 3 "~" H 3750 2600 50  0001 C CNN
F 4 "Murata Electronics" H 3750 2600 50  0001 C CNN "MFN"
F 5 "GCM1885C2A160JA16D" H 3750 2600 50  0001 C CNN "PN"
	1    3750 2600
	1    0    0    -1  
$EndComp
Text Notes 2300 850  0    60   ~ 0
Output-stage gain: (R20/R17+1)*(R24/R22+1)\nDefault: gain =1
Text Notes 5250 950  0    60   ~ 0
R19,C24 and R21,C25 set the output filter cut-off frequency \nDefault: 5 MHz and 10 MHz
$Comp
L Amplifier_Operational:OPA1602 U7
U 1 1
P 4600 2100
F 0 "U7" H 4600 2300 50  0000 L CNN
F 1 "OPA1602" H 4600 1900 50  0000 L CNN
F 2 "Package_SO:SOIC-8_3.9x4.9mm_P1.27mm" H 4600 1825 50  0001 L CNN
F 3 "http://www.ti.com/lit/ds/symlink/opa1604.pdf" H 4600 2100 50  0001 C CNN
F 4 "Texas Instruments" H 4600 2100 50  0001 C CNN "MFN"
F 5 "OPA1602AIDR" H 4600 2100 50  0001 C CNN "PN"
	1    4600 2100
	1    0    0    1   
$EndComp
$Comp
L Device:R_Small R28
U 1 1
P 1550 2700
F 0 "R28" H 1580 2720 50  0000 L CNN
F 1 "1M" H 1580 2660 50  0000 L CNN
F 2 "Resistor_SMD:R_0603_1608Metric" H 1550 2700 50  0001 C CNN
F 3 "" H 1550 2700 50  0001 C CNN
F 4 "Panasonic" H 1550 2700 60  0001 C CNN "MFN"
F 5 "ERJ-3RED1004V" H 1550 2700 50  0001 C CNN "PN"
	1    1550 2700
	1    0    0    -1  
$EndComp
Wire Wire Line
	1250 2500 1550 2500
Wire Wire Line
	1550 2600 1550 2500
Connection ~ 1550 2500
Wire Wire Line
	1550 2500 1950 2500
Wire Wire Line
	1550 2800 1550 2850
Wire Wire Line
	1550 2850 1050 2850
Wire Wire Line
	1050 2850 1050 2700
Wire Wire Line
	1050 2850 1050 2950
Connection ~ 1050 2850
$Comp
L Device:R_Small R30
U 1 1
P 1550 4050
F 0 "R30" H 1580 4070 50  0000 L CNN
F 1 "1M" H 1580 4010 50  0000 L CNN
F 2 "Resistor_SMD:R_0603_1608Metric" H 1550 4050 50  0001 C CNN
F 3 "" H 1550 4050 50  0001 C CNN
F 4 "Panasonic" H 1550 4050 60  0001 C CNN "MFN"
F 5 "ERJ-3RED1004V" H 1550 4050 50  0001 C CNN "PN"
	1    1550 4050
	1    0    0    -1  
$EndComp
Wire Wire Line
	1250 3850 1550 3850
Wire Wire Line
	1550 3950 1550 3850
Connection ~ 1550 3850
Wire Wire Line
	1550 3850 2050 3850
Wire Wire Line
	1050 4050 1050 4200
Wire Wire Line
	1550 4150 1550 4200
Wire Wire Line
	1550 4200 1050 4200
Connection ~ 1050 4200
Wire Wire Line
	1050 4200 1050 4250
$EndSCHEMATC
